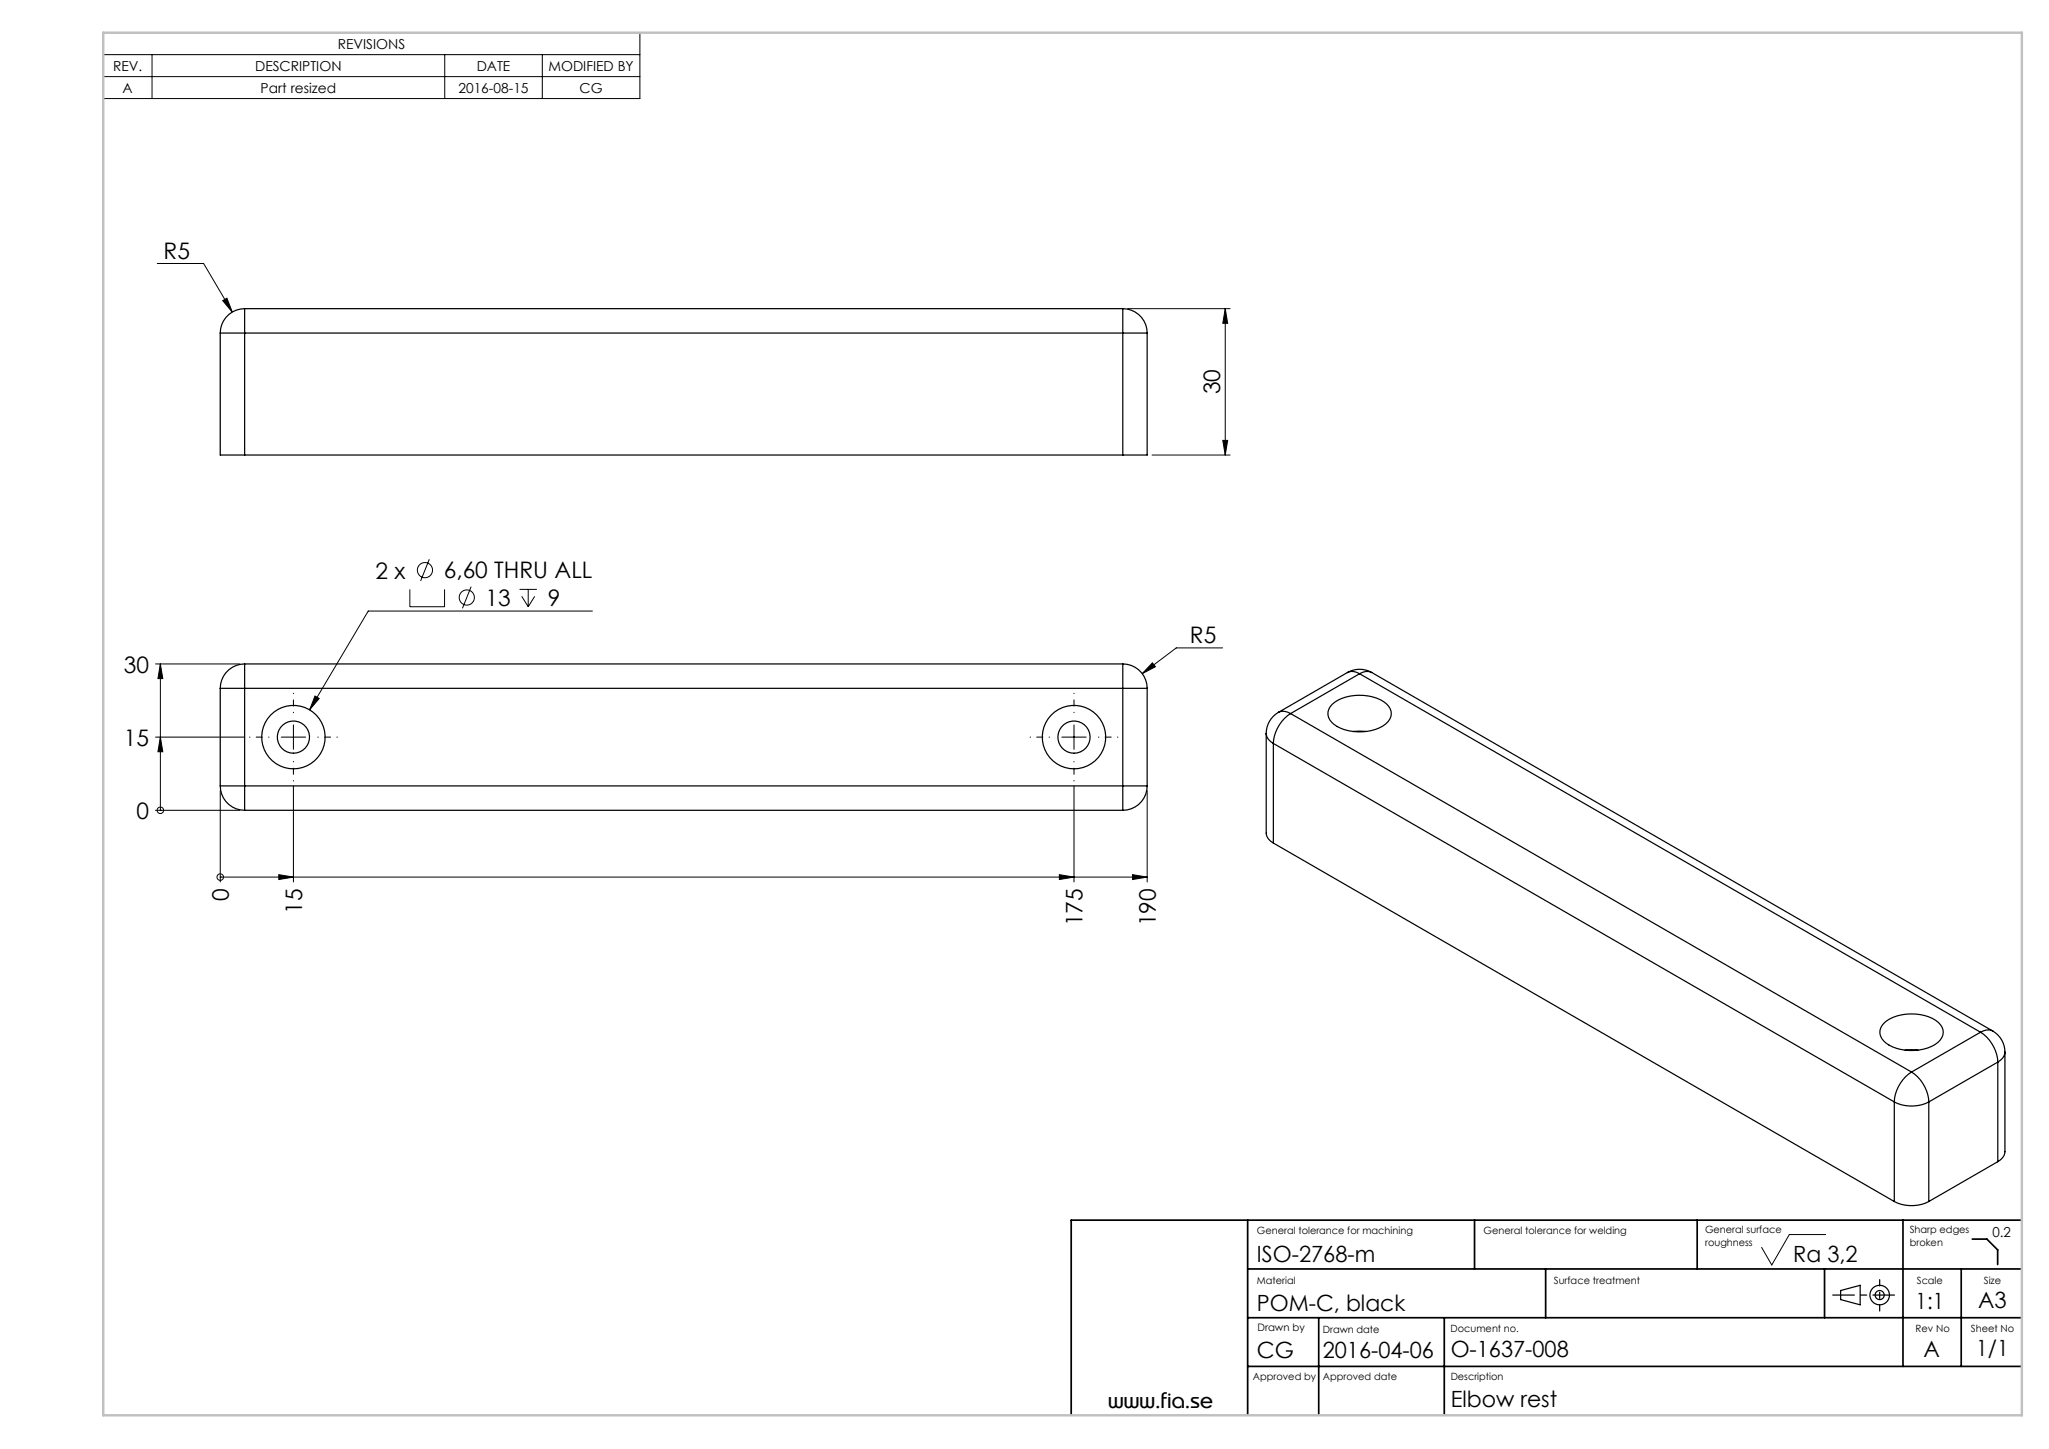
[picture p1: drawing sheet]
<svg xmlns="http://www.w3.org/2000/svg" width="420mm" height="297mm" viewBox="0 0 420 297" stroke-linecap="round" stroke-linejoin="round" font-family="sans-serif">
<g fill="none" stroke="#000" stroke-width=".2">
<path d="M21.2 6.7h110v13.5h-110zM21.2 11.2h110M21.2 15.7h110M31.2 11.2v9M91.2 11.2v9M111.2 11.2v9M32.2 54h9.5l5.9 10M45.7 61.6l.8-.5 1.1 2.9zM231.1 63.3h21M251.1 63.3l.5 3h-1zM251.1 63.3v30M236.1 93.3h16"/>
<path d="M250.6 90.3h1l-.5 3zM88 114.6l-1.8 4.5M31.9 136.1h17.2M32.9 136.1v30M32.9 136.1l.5 3h-1zM84 120.8v3.6h7.1v-3.6M96.6 120.2l-1.8 4.5M106.5 120.8h3.6M106.9 122.2l1.4 2.2M108.3 120.8v3.6M109.6 122.2l-1.3 2.2M121.4 125.3h-45.9l-12 20.2"/>
<path d="M236.2 135.9l.6 .8-2.7 1.4zM250.6 132.8h-9.5l-7 5.3M31.9 151.1h18.2M32.9 151.1l.5 3h-1zM57.6 151.1h5M60.1 148.6v5M64.6 142.7l.8 .5-1.9 2.3zM217.6 151.1h5M220.1 148.6v5M31.9 166.1h17.2M32.9 166.1h.1M45.1 179.8h.1"/>
<path d="M45.1 162.1v18.7M45.1 179.8h190M57.1 179.3l3 .5-3 .5zM60.1 161.1v19.7M217.1 179.3l3 .5-3 .5zM220.1 161.1v19.7M232.1 179.3l3 .5-3 .5zM235.1 162.1v18.7M374.2 253h-7.4l-3.6 6.3-2.1-3.6"/>
<circle cx="87.1" cy="116.9" r="1.56"/>
<circle cx="95.7" cy="122.5" r="1.56"/>
<circle cx="32.9" cy="166.1" r=".67"/>
<circle cx="45.1" cy="179.8" r=".67"/>
</g>
<g fill="none" stroke="#000" stroke-width=".25">
<path d="M45.1 68.3h5M45.1 68.3v25h5M50.1 63.3v5M50.1 63.3a5 5 0 0 0-5 5M50.1 63.3h180M50.1 68.3h180M50.1 68.3v25M230.1 63.3v5M230.1 68.3h5M230.1 63.3a5 5 0 0 1 5 5M230.1 68.3v25M235.1 68.3v25h-5"/>
<path d="M50.1 93.3h180M50.1 136.1v5M50.1 136.1a5 5 0 0 0-5 5M50.1 136.1h180M230.1 136.1v5M230.1 136.1a5 5 0 0 1 5 5M276.2 137.8a5 5 0 0 1 5 0M276.2 137.8a2.36 2.36 0 0 1 2.5 .3M276.2 137.8l-14.2 8.2M278.7 138.1l-14.2 8.2M278.7 138.1l127.3 73.5M281.2 137.8a2.36 2.36 0 0 0-2.5 .3"/>
<path d="M281.2 137.8l127.3 73.5M45.1 141.1h5M45.1 141.1v20M50.1 141.1v20M50.1 141.1h180M230.1 141.1h5M230.1 141.1v20M235.1 141.1v20M259.5 150.3v20.5a2.36 2.36 0 0 0 1.5 2M259.5 150.3a2.36 2.36 0 0 0 1.5 2.1M261 152.4l127.3 73.5M261 152.4v20.4"/>
<path d="M262 146a5 5 0 0 0-2.5 4.3M262 146a2.36 2.36 0 0 1 2.5 .3M264.5 146.3a7.8 7.8 0 0 0-3.5 6.1M264.5 146.3l127.3 73.4M273.1 144.4a9.5 9.5 0 0 1 11.1-.2 2.53 2.53 0 0 1-.2 4.2 9.7 9.7 0 0 1-10.5 .1 2.54 2.54 0 0 1-.4-4.1zM277.4 149.9h2.6M45.1 161.1h5M45.1 161.1a5 5 0 0 0 5 5M50.1 161.1v5M50.1 161.1h180M50.1 166.1h180M230.1 161.1h5"/>
<path d="M230.1 161.1v5M235.1 161.1a5 5 0 0 1-5 5M261 172.8l127.3 73.5M386.2 209.7a9.5 9.5 0 0 1 11.1-.1 2.53 2.53 0 0 1-.1 4.1 9.7 9.7 0 0 1-10.6 .1 2.54 2.54 0 0 1-.4-4.1zM390.5 215.2h2.6M391.8 219.7a7.8 7.8 0 0 1 3.6 6.2M391.8 219.7a7.8 7.8 0 0 0-3.5 6.2M406 211.6a7.8 7.8 0 0 1 3.5 6.1M406 211.6l-14.2 8.1M408.5 211.3a5 5 0 0 1 2.5 4.4M408.5 211.3a2.36 2.36 0 0 0-2.5 .3M409.5 217.7l-14.1 8.2"/>
<path d="M409.5 217.7v20.4M411 215.7v20.4a2.36 2.36 0 0 1-1.5 2M411 215.7a2.36 2.36 0 0 1-1.5 2M388.3 225.9a7.8 7.8 0 0 0 7.1 0M388.3 225.9v20.4M395.4 225.9v20.4M409.5 238.1l-14.1 8.2M388.3 246.3a7.8 7.8 0 0 0 7.1 0M377.3 264.5l4-1.1v4l-4-1z"/>
<circle cx="60.1" cy="151.1" r="6.5"/>
<circle cx="60.1" cy="151.1" r="3.3"/>
<circle cx="220.1" cy="151.1" r="6.5"/>
<circle cx="220.1" cy="151.1" r="3.3"/>
<circle cx="385.3" cy="265.4" r="2"/>
<circle cx="385.3" cy="265.4" r=".93"/>
</g>
<path d="M55.1 151.1h-4M60.1 146.1v-4M60.1 156.1v4M65.1 151.1h4M215.1 151.1h-4M220.1 146.1v-4M220.1 156.1v4M225.1 151.1h4" fill="none" stroke="#000" stroke-width=".2" stroke-dasharray="15.2 1.3 1.3 1.3" stroke-dashoffset="15.1"/>
<path d="M388.3 265.4h-12.6" fill="none" stroke="#000" stroke-width=".25" stroke-dasharray="15.2 1.3 1.3 1.3" stroke-dashoffset="10.8"/>
<path d="M385.3 268.7v-6.4" fill="none" stroke="#000" stroke-width=".25" stroke-dasharray="15.2 1.3 1.3 1.3" stroke-dashoffset="13.9"/>
<g fill="none" stroke="#000" stroke-width=".35">
<path d="M255.7 250.1v40M302.3 250.1v10M347.9 250.1v10M390.1 250.1v30M404.3 254h3l2.2 2.2v3M414.4 250.1h-194.8v40M255.7 270.1h158.7M255.7 260.1h158.7M270.3 270.1v20M296 270.1v20M316.8 260.1v10M374 260.1v10"/>
<path d="M402 260.1v20M255.7 280.1h158.7"/>
</g>
<path d="M21.2 6.7h393.2v283.4h-393.2z" fill="none" stroke="#c0c0c0" stroke-width=".5"/>
<g fill="#000">
<path d="M45.7 61.6l1.9 2.4-1.1-2.9zM236.2 135.9l-2.1 2.2 2.7-1.4zM64.6 142.7l-1.1 2.8 1.9-2.3z"/>
<path d="M251.1 63.3l.5 3h-1zM250.6 90.3h1l-.5 3z"/>
<path d="M32.9 151.1l.5 3h-1zM32.9 136.1l.5 3h-1z"/>
<path d="M57.1 179.3l3 .5-3 .5zM217.1 179.3l3 .5-3 .5zM232.1 179.3l3 .5-3 .5z"/>
</g>
<g font-size="4.7">
<text x="33.5" y="53">R5</text>
<text x="250.1" y="80.9" transform="rotate(-90 250.1 80.9)">30</text>
<text x="77" y="118.6">2 x</text>
<text x="91" y="118.6">6,60 THRU ALL</text>
<text x="99.5" y="124.2">13</text>
<text x="112.3" y="124.2">9</text>
<text x="243.9" y="131.8">R5</text>
<text x="25.4" y="137.9">30</text>
<text x="25.4" y="152.9">15</text>
<text x="28" y="167.9">0</text>
<text x="46.9" y="184.7" transform="rotate(-90 46.9 184.7)">0</text>
<text x="61.9" y="187.2" transform="rotate(-90 61.9 187.2)">15</text>
<text x="221.9" y="189.8" transform="rotate(-90 221.9 189.8)">175</text>
<text x="236.9" y="189.8" transform="rotate(-90 236.9 189.8)">190</text>
</g>
<g font-size="4.6">
<text x="257.6" y="258.6">ISO-2768-m</text>
<text x="367.6" y="258.6">Ra 3,2</text>
<text x="257.6" y="268.6">POM-C, black</text>
<text x="392.7" y="268.3">1:1</text>
<text x="405.5" y="268">A3</text>
<text x="257.6" y="278.4">CG</text>
<text x="271.1" y="278.4">2016-04-06</text>
<text x="297.4" y="278.1">O-1637-008</text>
<text x="394.3" y="278.1">A</text>
<text x="405.1" y="277.9">1/1</text>
<text x="297.4" y="288.4">Elbow rest</text>
</g>
<text font-size="4.2" x="227.2" y="288.5">www.fia.se</text>
<g font-size="2.8">
<text x="69.2" y="10">REVISIONS</text>
<text x="23.2" y="14.5">REV.</text>
<text x="52.3" y="14.5">DESCRIPTION</text>
<text x="97.7" y="14.5">DATE</text>
<text x="112.4" y="14.5">MODIFIED BY</text>
<text x="25.1" y="19">A</text>
<text x="53.4" y="19">Part resized</text>
<text x="94" y="19">2016-08-15</text>
<text x="118.8" y="19">CG</text>
<text x="408.4" y="253.5">0.2</text>
</g>
<text font-size="2.1" x="257.7" y="272.8">Drawn by</text>
<g font-size="2">
<text x="257.6" y="252.9">General tolerance for machining</text>
<text x="304.1" y="252.9">General tolerance for welding</text>
<text x="349.5" y="252.8">General surface</text>
<text x="349.5" y="255.4">roughness</text>
<text x="391.4" y="252.8">Sharp edges</text>
<text x="391.4" y="255.4">broken</text>
<text x="257.6" y="263.2">Material</text>
<text x="318.5" y="263.2">Surface treatment</text>
<text x="392.9" y="263.2">Scale</text>
<text x="406.6" y="263.2">Size</text>
<text x="271.1" y="273.2">Drawn date</text>
<text x="297.3" y="273">Document no.</text>
<text x="392.7" y="273">Rev No</text>
<text x="404" y="273">Sheet No</text>
<text x="256.8" y="282.9">Approved by</text>
<text x="271.1" y="282.8">Approved date</text>
<text x="297.4" y="282.8">Description</text>
</g>
</svg>
